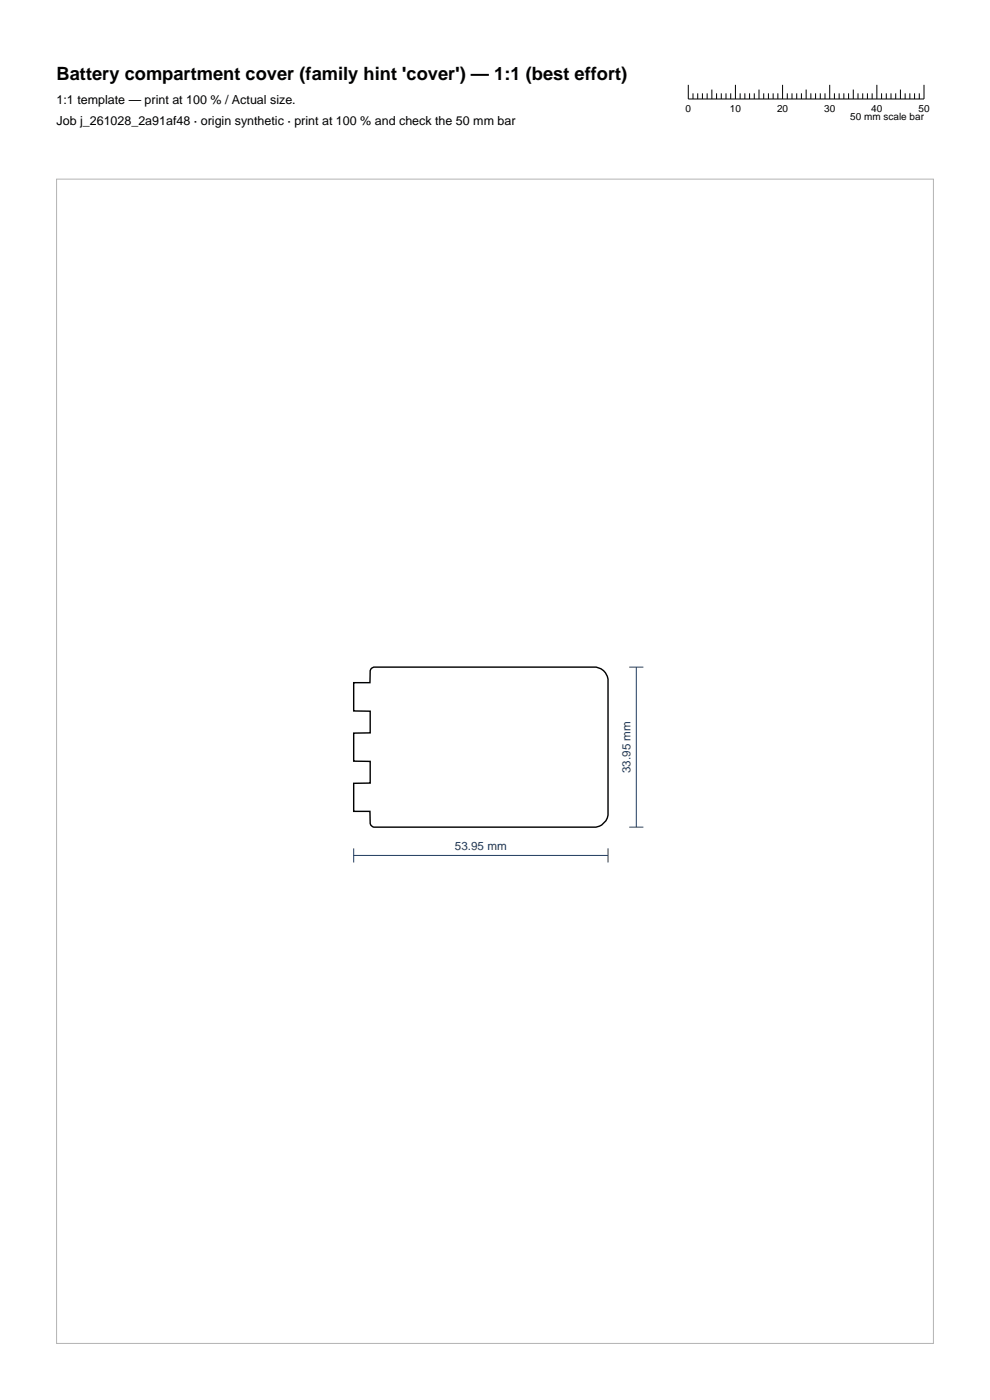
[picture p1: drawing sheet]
<svg xmlns="http://www.w3.org/2000/svg" width="210mm" height="297mm" viewBox="0 0 210 297" stroke-linecap="round" stroke-linejoin="round" font-family="sans-serif">
<g fill="none" stroke="#000" stroke-width=".21">
<path d="M146 18v3h50v-3M147 19.8v1.2M148 19.8v1.2M149 19.8v1.2M150 19.8v1.2M151 19v2M152 19.8v1.2M153 19.8v1.2M154 19.8v1.2M155 19.8v1.2M156 18v3M157 19.8v1.2"/>
<path d="M158 19.8v1.2M159 19.8v1.2M160 19.8v1.2M161 19v2M162 19.8v1.2M163 19.8v1.2M164 19.8v1.2M165 19.8v1.2M166 18v3M167 19.8v1.2M168 19.8v1.2M169 19.8v1.2"/>
<path d="M170 19.8v1.2M171 19v2M172 19.8v1.2M173 19.8v1.2M174 19.8v1.2M175 19.8v1.2M176 18v3M177 19.8v1.2M178 19.8v1.2M179 19.8v1.2M180 19.8v1.2M181 19v2"/>
<path d="M182 19.8v1.2M183 19.8v1.2M184 19.8v1.2M185 19.8v1.2M186 18v3M187 19.8v1.2M188 19.8v1.2M189 19.8v1.2M190 19.8v1.2M191 19v2M192 19.8v1.2M193 19.8v1.2"/>
<path d="M194 19.8v1.2M195 19.8v1.2"/>
</g>
<path d="M75 144.8h3.5v-2.5l.2-.4 .6-.4h47.2a3 3 0 0 1 2.5 2.6v28.8a3 3 0 0 1-2.6 2.6l-47.4-.1-.5-.7v-2.6h-3.5v-5.9l3.5-.1v-4.6h-3.5v-6h3.5v-4.6l-3.5-.1z" fill="none" stroke="#000" stroke-width=".3"/>
<path d="M133.5 141.5h3M135 141.5v34M75 180v3M129 180v3M133.5 175.5h3M75 181.5h54" fill="none" stroke="#1f3b5e" stroke-width=".21"/>
<path d="M12 38h186v247h-186z" fill="none" stroke="#b3b3b3" stroke-width=".21"/>
<text font-size="3.9" x="12" y="17">Battery compartment cover (family hint 'cover') — 1:1 (best effort)</text>
<g font-size="2.6">
<text x="12" y="22">1:1 template — print at 100 % / Actual size.</text>
<text x="12" y="26.5">Job j_261028_2a91af48 · origin synthetic · print at 100 % and check the 50 mm bar</text>
</g>
<g font-size="2.5" fill="#1f3b5e">
<text x="133.8" y="164" transform="rotate(-90 133.8 164)">33.95 mm</text>
<text x="96.5" y="180.3">53.95 mm</text>
</g>
<g font-size="2.1">
<text x="145.4" y="23.8">0</text>
<text x="154.8" y="23.8">10</text>
<text x="164.8" y="23.8">20</text>
<text x="174.8" y="23.8">30</text>
<text x="184.8" y="23.8">40</text>
<text x="194.8" y="23.8">50</text>
<text x="180.4" y="25.5">50 mm scale bar</text>
</g>
</svg>
